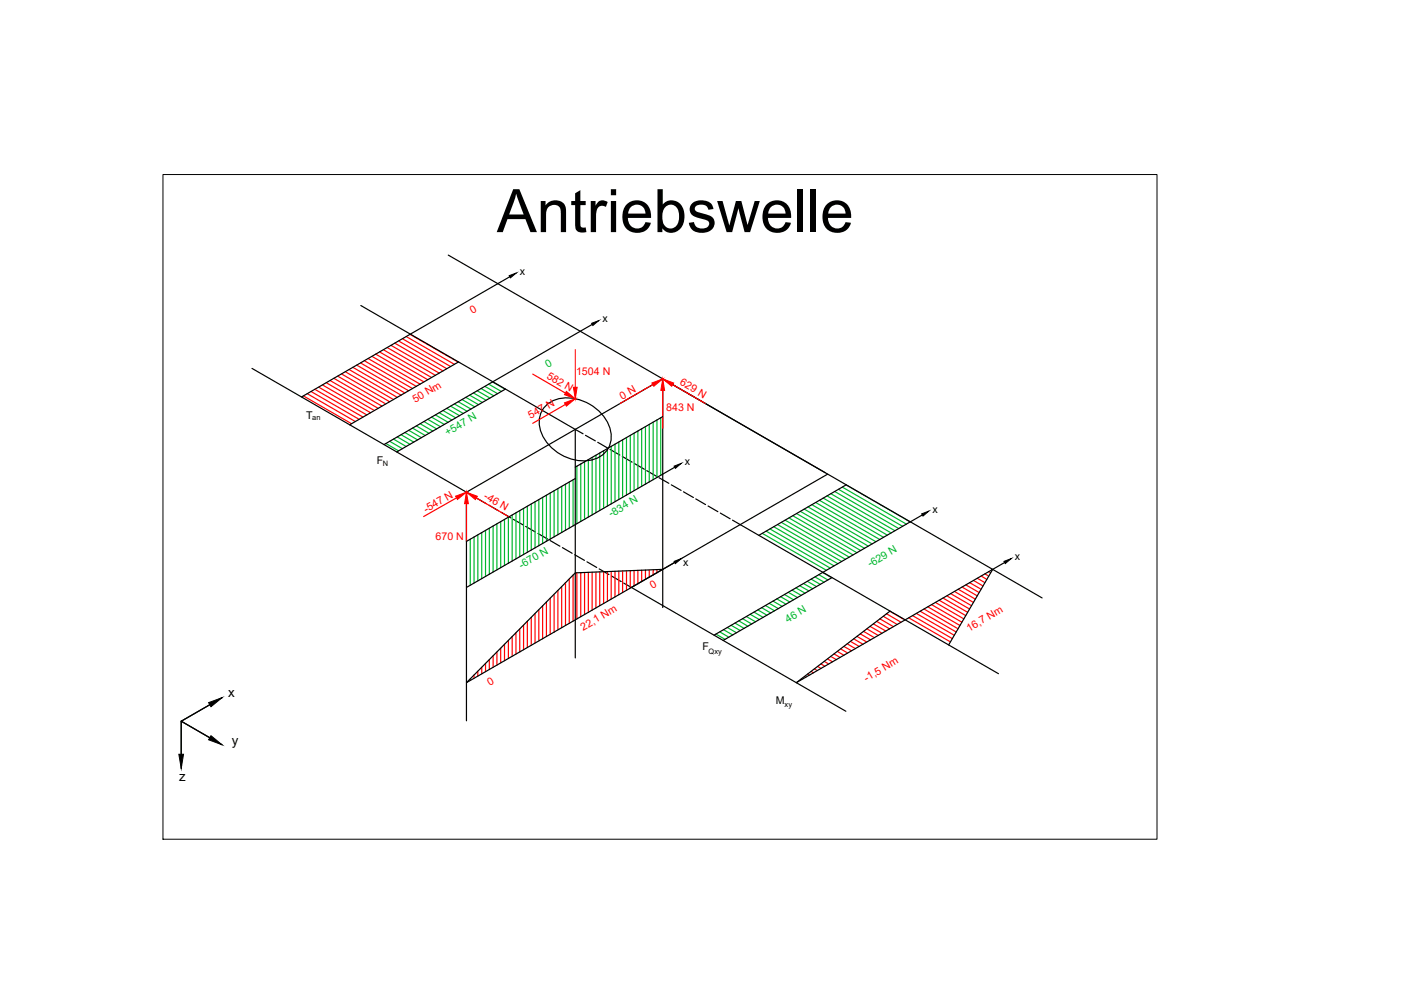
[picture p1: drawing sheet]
<svg xmlns="http://www.w3.org/2000/svg" width="297mm" height="210mm" viewBox="0 0 297 210" stroke-linecap="round" stroke-linejoin="round" font-family="sans-serif">
<!-- layer: 0 -->
<g fill="none" stroke="#000" stroke-width=".25">
<path d="M95 54.1l10.5 6 2.6-1.4M53.4 78.1l10.5 6.1M76.5 64.8l45.5 26.2M97.2 76.7l-23.1 13.4M125.6 68.8l-44.2 25.5M107.2 82.5l-23.1 13.3M115.5 86.3a7.2 7.2 0 0 1 8.5-1.1 8.4 8.4 0 0 1 5.5 8.2 5.3 5.3 0 0 1-5.3 4.3 9.7 9.7 0 0 1-9.8-7.2 5.1 5.1 0 0 1 1.1-4.2zM122 91l1.6 1M122 91v48.5M124.1 92.3l2.1 1.2M126.7 93.8l2.1 1.2M129.3 95.3l2.1 1.2"/>
<path d="M131.9 96.8l2.1 1.2M134.5 98.3l2.1 1.2M137.1 99.8l2.1 1.2M140.5 80.3l-41.6 24.1M140.5 80.3l34.5 19.9M140.5 80.3v48.5M140.5 88.3l-18.5 10.7M143.1 99.1l-44.2 25.5M98.9 104.4l-35-20.2 41.6-24.1 105 60.6-41.7 24-34.9-20.1M98.9 104.4l1.6 .9M98.9 104.4v48.4M101.1 105.6l2 1.2"/>
<path d="M103.7 107.1l2 1.2M106.2 108.6l2.1 1.2M108.8 110.1l2.1 1.2M111.4 111.6l2.1 1.2M114.1 113.1l2 1.2M116.6 114.6l2.1 1.2M119.2 116.1l2.1 1.2M121.8 117.6l2.1 1.2M122 101.5l-23.1 13.3M124.4 119.1l2.1 1.2M139.7 101.3l2.1 1.2M142.3 102.8l2.1 1.2"/>
<path d="M143.1 119.3l-44.2 25.4 23.1-23.2 18.5-.8M144.9 104.3l2.1 1.2M147.5 105.8l2.1 1.2M150.1 107.3l2.1 1.2M152.7 108.8l2.1 1.2M155.3 110.3l56.4 32.5M175.5 100.5l-41.6 24.1M179.4 102.8l-18.5 10.7M195.5 109.2l-44.1 25.5M213 119.3l-2.5 1.4M127 120.6l2.1 1.2M129.6 122.1l2.1 1.2"/>
<path d="M132.2 123.6l1.7 1M176.4 122.5l-23.1 13.3M188.7 129.6l-19.9 15.1 10.5 6.1M210.5 120.7l10.4 6.1M210.5 120.7l-9.4 16M38.4 152.9v10M38.4 152.9l6.1 3.5M44.5 149.4l-6.1 3.5M47.1 147.9l-8.7 5 8.7 5"/>
</g>
<g fill="none" stroke="#00b82e" stroke-width=".25">
<path d="M122.3 98.8v12.2M123.1 98.4v12.2M123.9 97.9v12.2M124.7 97.4v12.2M125.5 97v12.2M126.4 96.5v12.2M127.2 96v12.2M128 95.6v12.2M128.8 95.1v12.2M129.6 94.6v12.2M130.4 94.2v12.2M131.2 93.7v12.2"/>
<path d="M132 93.2v12.2M132.8 92.8v12.2M133.6 92.3v12.2M134.4 91.8v12.2M135.2 91.4v12.2M136 90.9v12.2M136.8 90.5v12.1M137.7 90v12.2M138.5 89.5v12.2M139.3 89.1v12.1M140.1 88.6v12.2M99.7 114.3v9.8"/>
<path d="M100.5 113.9v9.7M101.3 113.4v9.8M102.1 112.9v9.8M102.9 112.5v9.7M103.7 112v9.8M104.5 111.5v9.8M105.4 111.1v9.7M106.2 110.6v9.8M107 110.1v9.8M107.8 109.7v9.7M108.6 109.2v9.8M109.4 108.7v9.8"/>
<path d="M110.2 108.3v9.7M111 107.8v9.8M111.8 107.3v9.8M112.6 106.9v9.7M113.4 106.4v9.8M114.2 105.9v9.8M115 105.5v9.7M115.9 105v9.8M116.7 104.5v9.8M117.5 104.1v9.7M118.3 103.6v9.8M119.1 103.1v9.8"/>
<path d="M119.9 102.7v9.7M120.7 102.2v9.8M121.5 101.7v9.8M161.6 113.1l13.6 7.8M162.4 112.6l13.6 7.8M163.2 112.1l13.6 7.9M164 111.7l13.6 7.8M164.9 111.2l13.5 7.8M165.7 110.8l13.5 7.8M166.5 110.3l13.6 7.8M167.3 109.8l13.6 7.9M168.1 109.4l13.6 7.8"/>
<path d="M168.9 108.9l13.6 7.8M169.7 108.4l13.6 7.9M170.5 107.9l13.6 7.9M171.3 107.5l13.6 7.8M172.1 107l13.6 7.9M172.9 106.5l13.6 7.9M173.7 106.1l13.6 7.8M174.5 105.6l13.6 7.9M175.4 105.1l13.5 7.9M176.2 104.7l13.5 7.8M177 104.2l13.5 7.9M177.8 103.7l13.6 7.9"/>
<path d="M178.6 103.3l13.6 7.8M179.4 102.8l13.6 7.9M151.8 134.4l1.9 1.2M152.6 134l1.9 1.1M153.4 133.5l1.9 1.1M154.2 133l2 1.2M155 132.6l2 1.1M155.8 132.1l2 1.1M156.6 131.6l2 1.2M157.4 131.2l2 1.1M158.2 130.7l2 1.1M159.1 130.2l1.9 1.2"/>
<path d="M159.9 129.8l1.9 1.1M160.7 129.3l1.9 1.1M161.5 128.8l1.9 1.2M162.3 128.4l1.9 1.1M163.1 127.9l1.9 1.1M163.9 127.5l1.9 1.1M164.7 127l2 1.1M165.5 126.5l2 1.1M166.3 126.1l2 1.1M167.1 125.6l2 1.1M167.9 125.1l2 1.1M168.7 124.7l2 1.1"/>
<path d="M169.6 124.2l1.9 1.1M170.4 123.7l1.9 1.1M171.2 123.3l1.9 1.1M172 122.8l1.9 1.1M172.8 122.3l1.9 1.1M173.6 121.8l1.9 1.2M174.4 121.4l1.9 1.1"/>
</g>
<!-- layer: Momente -->
<g fill="none" stroke="#f00" stroke-width=".25">
<path d="M71.6 79.7l10.2 5.9M72.4 79.3l10.2 5.9M73.2 78.8l10.2 5.9M74 78.3l10.2 6M74.8 77.9l10.2 5.9M75.6 77.4l10.2 5.9M76.4 76.9l10.2 6M77.2 76.5l10.3 5.9M78 76l10.3 5.9M78.9 75.6l10.2 5.9M79.7 75.1l10.2 5.9M80.5 74.6l10.2 5.9"/>
<path d="M81.3 74.2l10.2 5.8M82.1 73.7l10.2 5.9M82.9 73.2l10.2 5.9M83.7 72.8l10.2 5.8M84.5 72.3l10.2 5.9M85.3 71.8l10.2 5.9M86.1 71.4l10.2 5.8M86.9 70.9l10.2 5.9M64.3 83.9l10.2 5.9M65.1 83.5l10.2 5.9M65.9 83l10.2 5.9M66.7 82.5l10.3 5.9"/>
<path d="M67.5 82.1l10.3 5.9M68.4 81.6l10.2 5.9M69.2 81.1l10.2 5.9M70 80.7l10.2 5.9M70.8 80.2l10.2 5.9M103.7 139.9v2.1M104.5 139.1v2.4M105.4 138.2v2.8M106.2 137.4v3.2M107 136.6v3.5M107.8 135.8v3.8M108.6 135v4.2"/>
<path d="M109.4 134.2v4.5M110.2 133.3v4.9M111 132.5v5.3M111.8 131.7v5.6M112.6 130.9v5.9M113.4 130.1v6.3M114.2 129.3v6.6M115 128.4v7M115.9 127.6v7.4M116.7 126.8v7.7M117.5 126v8M118.3 125.2v8.3"/>
<path d="M119.1 124.4v8.7M119.9 123.6v9M120.7 122.8v9.4M121.5 121.9v9.8M122.3 121.5v9.7M123.1 121.4v9.4M123.9 121.4v8.9M124.7 121.4v8.4M125.5 121.3v8.1M126.4 121.3v7.6M127.2 121.2v7.2M128 121.2v6.8"/>
<path d="M128.8 121.2v6.3M129.6 121.2v5.8M130.4 121.1v5.5M131.2 121.1v5M132 121.1v4.5M132.8 121v4.2M133.6 121v3.7M134.4 121v3.2M135.2 120.9v2.9M136 120.9v2.4M136.8 120.9v1.9M137.7 120.8v1.6"/>
<path d="M138.5 120.8v1.1M139.3 120.8v.6M140.1 120.7v.3M175.4 139.7l1.1 .6M176.1 139.2l1.2 .7M176.8 138.6l1.3 .8M177.5 138.1l1.4 .8M178.2 137.6l1.5 .9M178.9 137.1l1.7 .9M179.6 136.5l1.8 1M180.3 136l1.9 1.1M181 135.5l2 1.1"/>
<path d="M181.7 134.9l2.1 1.2M182.4 134.4l2.2 1.3M183.1 133.9l2.3 1.3M183.8 133.3l2.4 1.4M184.5 132.8l2.5 1.5M185.2 132.3l2.6 1.5M185.9 131.7l2.7 1.6M186.6 131.2l2.8 1.7M187.3 130.7l2.9 1.7M188 130.1l3.1 1.8M188.7 129.6l3.2 1.9M192.7 131l8.8 5.1"/>
<path d="M193.5 130.5l8.4 4.9M194.3 130.1l8 4.6M195.1 129.6l7.6 4.4M195.9 129.1l7.2 4.2M196.7 128.7l6.8 3.9M197.5 128.2l6.4 3.7M198.3 127.7l6.1 3.5M199.1 127.3l5.7 3.2M199.9 126.8l5.3 3M200.7 126.3l4.9 2.8M201.6 125.9l4.4 2.5M202.4 125.4l4 2.3"/>
<path d="M203.2 124.9l3.6 2.1M204 124.5l3.2 1.8M204.8 124l2.8 1.6M205.6 123.5l2.4 1.4M206.4 123.1l2 1.1M207.2 122.6l1.6 .9M208 122.1l1.2 .7M208.8 121.7l.8 .4M209.6 121.2l.4 .2M210.4 120.7h.1M99.7 143.9v.4M100.5 143.1v.7"/>
<path d="M101.3 142.3v1M102.1 141.5v1.4M102.9 140.7v1.7M169.2 144.5h.1M169.9 144h.1M170.6 143.4l.3 .2M171.3 142.9l.4 .2M172 142.4l.5 .2M172.7 141.8l.6 .4M173.4 141.3l.7 .4M174.1 140.8l.8 .5M174.8 140.2l.9 .6"/>
</g>
<g fill="none" stroke="#00b82e" stroke-width=".25">
<path d="M81.8 94l2.7 1.6M82.6 93.6l2.7 1.5M83.4 93.1l2.7 1.6M84.2 92.6l2.7 1.6M85 92.2l2.7 1.5M85.8 91.7l2.7 1.6M86.7 91.2l2.7 1.6M87.5 90.8l2.7 1.5M88.3 90.3l2.7 1.6M89.1 89.8l2.7 1.6M89.9 89.4l2.7 1.5M90.7 88.9l2.7 1.6"/>
<path d="M91.5 88.4l2.7 1.6M92.3 88l2.7 1.5M93.1 87.5l2.7 1.6M93.9 87l2.7 1.6M94.7 86.6l2.7 1.5M95.5 86.1l2.7 1.6M96.3 85.6l2.7 1.6M97.2 85.2l2.7 1.5M98 84.7l2.7 1.6M98.8 84.3l2.7 1.5M99.6 83.8l2.7 1.5M100.4 83.3l2.7 1.6"/>
<path d="M101.2 82.9l2.7 1.5M102 82.4l2.7 1.5M102.8 81.9l2.7 1.6M103.6 81.5l2.7 1.5M104.4 81l2.7 1.5"/>
</g>
<!-- layer: Koordinatensystem -->
<path d="M63.5 126v8.1M63.5 126l4.9 2.8M68.4 123.2l-4.9 2.8M70.4 122l-6.9 4 6.9 4.1" fill="none" stroke="#fff" stroke-width=".25"/>
<g fill="#fff" stroke="#fff" stroke-width=".21">
<path d="M68.2 122.8l2.2-.8-1.8 1.5z"/>
<path d="M68.6 128.5l1.8 1.6-2.2-.9z"/>
<path d="M63.1 131.7h.8l-.4 2.4z"/>
</g>
<g fill="#f00" stroke="#f00" stroke-width=".21">
<path d="M140.5 80.3l2.3 .9-.4 .7z"/>
<path d="M96.6 105.2l2.3-.8-1.9 1.5z"/>
<path d="M98.9 104.4l2.3 .8-.4 .7z"/>
<path d="M98.9 104.4l.4 2.4h-.8z"/>
<path d="M140.5 80.3l.4 2.5h-.8z"/>
<path d="M120.1 83l1.9 1.5-2.3-.8z"/>
<path d="M119.7 85.4l2.3-.9-1.9 1.6z"/>
<path d="M121.6 82.1h.8l-.4 2.4z"/>
<path d="M138.2 81.2l2.3-.9-1.9 1.6z"/>
</g>
<path d="M113 79.3l6.9 4M119.9 85.8l-6.9 4M138.4 81.5l-6.9 4M140.5 82.8v8M142.6 81.5l6.9 4M96.8 105.6l-7 3.9M98.9 106.8v8M101 105.6l6.9 4" fill="none" stroke="#f00" stroke-width=".25"/>
<!-- layer: 0 -->
<path d="M108 58.4l1.5-.5-1.3 1zM125.4 68.5l1.6-.5-1.3 1zM142.9 98.8l1.5-.6-1.2 1.1zM142.9 119l1.5-.6-1.2 1.1zM195.4 109l1.5-.6-1.2 1zM212.9 119l1.5-.6-1.3 1.1zM37.9 159.9h1l-.5 3zM44.2 149l2.9-1.1-2.4 1.9zM44.7 156l2.4 1.9-2.9-1z" fill="#000" stroke="#000" stroke-width=".21"/>
<path d="M122 74.1v8" fill="none" stroke="#f00" stroke-width=".21"/>
<!-- layer: 0 -->
<path d="M34.6 37h210.7v140.9h-210.7z" fill="none" stroke="#000" stroke-width=".21"/>
<text font-size="12.7" x="105.3" y="49.2">Antriebswelle</text>
<g font-size="2.8">
<text x="48.4" y="147.7">x</text>
<text x="49.1" y="157.9">y</text>
<text x="38" y="165.5">z</text>
</g>
<g font-size="2.3">
<text x="110.2" y="58.3">x</text>
<text x="127.7" y="68.4">x</text>
<text x="64.9" y="88.8">T</text>
<text x="79.9" y="98.3">F</text>
<text x="145.2" y="98.6">x</text>
<text x="197.7" y="108.8">x</text>
<text x="144.9" y="119.9">x</text>
<text x="215.2" y="118.8">x</text>
<text x="148.9" y="137.8">F</text>
<text x="164.5" y="149.3">M</text>
</g>
<g font-size="2.3" fill="#f00">
<text x="100.2" y="66.6" transform="rotate(-30 100.2 66.6)">0</text>
<text x="115.8" y="80.1" transform="rotate(30 115.8 80.1)">582 N</text>
<text x="122.1" y="79.4">1504 N</text>
<text x="144" y="81.5" transform="rotate(30 144 81.5)">629 N</text>
<text x="88" y="85.5" transform="rotate(-31 88 85.5)">50 Nm</text>
<text x="112.5" y="88.8" transform="rotate(-30 112.5 88.8)">547 N</text>
<text x="131.9" y="84.7" transform="rotate(-30 131.9 84.7)">0 N</text>
<text x="141.3" y="87.1">843 N</text>
<text x="102.5" y="105.5" transform="rotate(30 102.5 105.5)">-46 N</text>
<text x="90.3" y="108.8" transform="rotate(-30 90.3 108.8)">-547 N</text>
<text x="92.3" y="114.4">670 N</text>
<text x="138.4" y="125" transform="rotate(-30 138.4 125)">0</text>
<text x="123.7" y="133.8" transform="rotate(-31 123.7 133.8)">22,1 Nm</text>
<text x="205.5" y="133.9" transform="rotate(-31 205.5 133.9)">16,7 Nm</text>
<text x="103.8" y="145.4" transform="rotate(-30 103.8 145.4)">0</text>
<text x="183.7" y="144.6" transform="rotate(-31 183.7 144.6)">-1,5 Nm</text>
</g>
<g font-size="2.3" fill="#00b82e">
<text x="116.2" y="78.1" transform="rotate(-30 116.2 78.1)">0</text>
<text x="94.9" y="92.5" transform="rotate(-31 94.9 92.5)">+547 N</text>
<text x="129.6" y="109.7" transform="rotate(-31 129.6 109.7)">-834 N</text>
<text x="110.6" y="120.7" transform="rotate(-31 110.6 120.7)">-670 N</text>
<text x="184.5" y="120.3" transform="rotate(-31 184.5 120.3)">-629 N</text>
<text x="167.1" y="132.1" transform="rotate(-31 167.1 132.1)">46 N</text>
</g>
<g font-size="1.6">
<text x="66.2" y="89">an</text>
<text x="81.2" y="98.9">N</text>
<text x="150.2" y="138.7">Qxy</text>
<text x="166.4" y="149.8">xy</text>
</g>
</svg>
